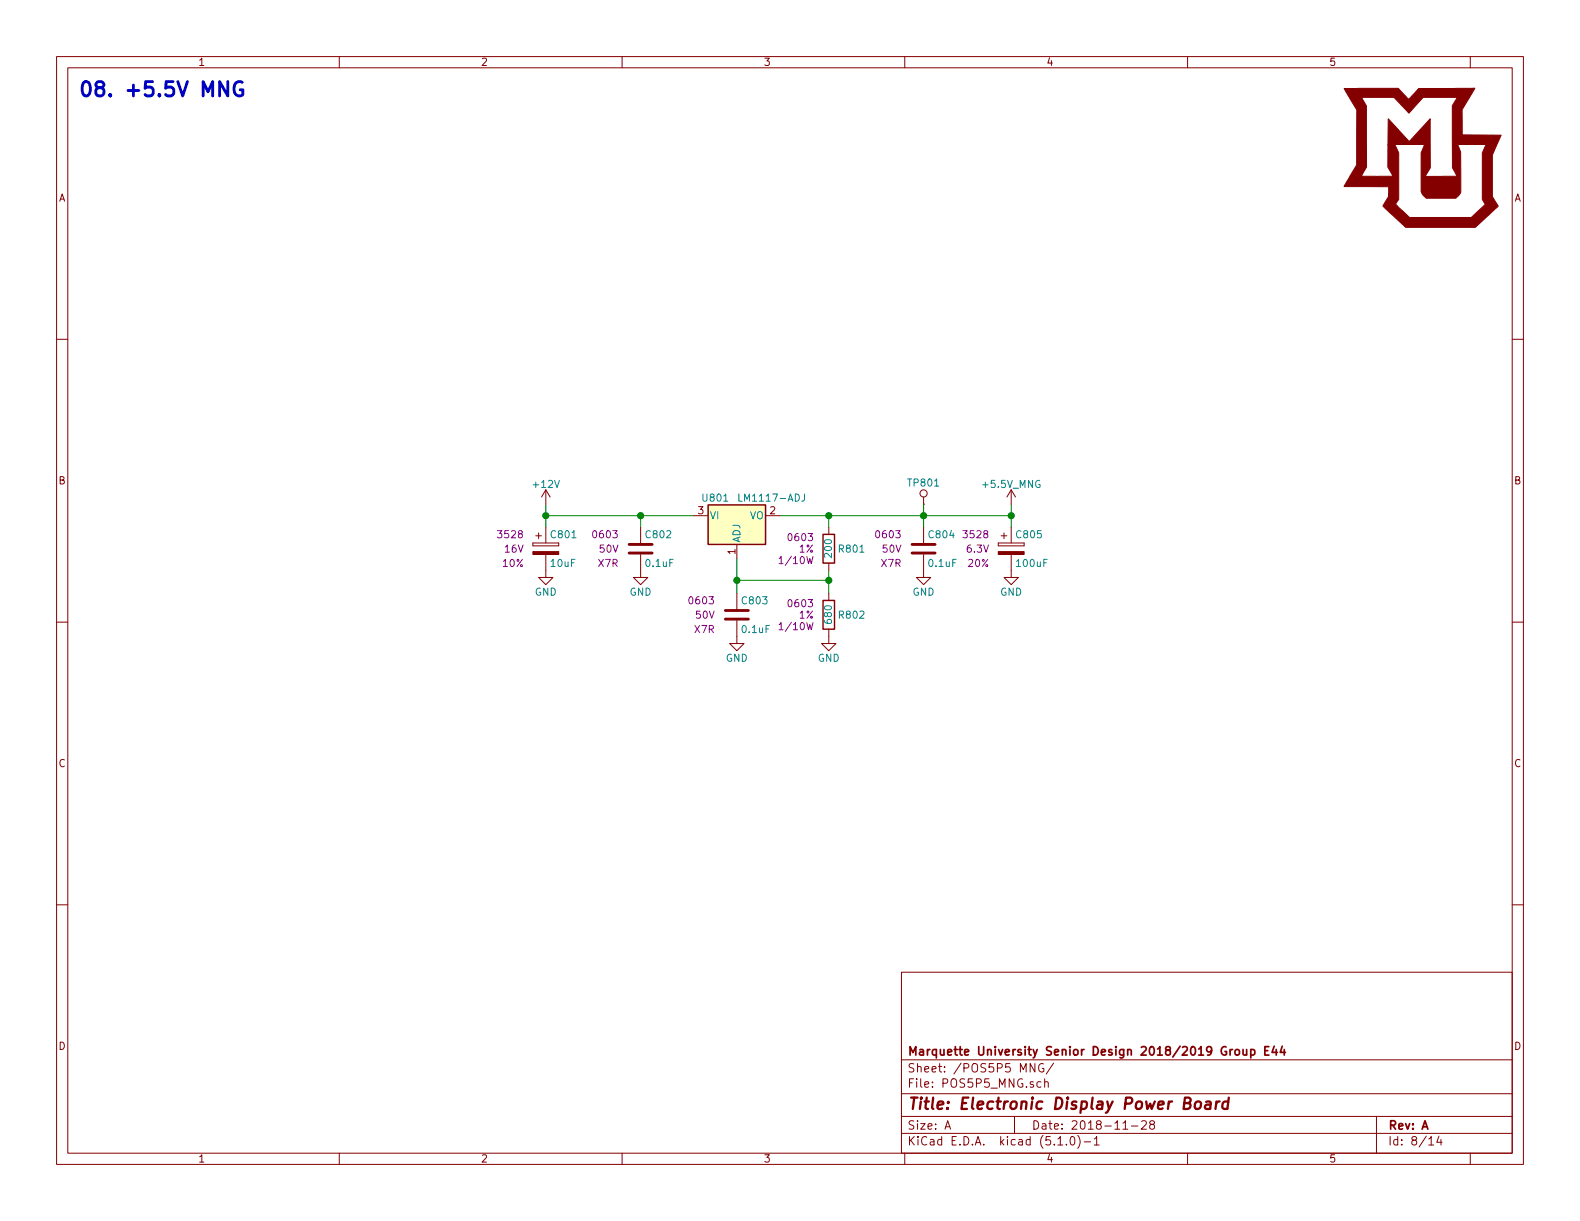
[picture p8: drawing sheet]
EESchema Schematic File Version 4
LIBS:LTC7851_Demo-cache
EELAYER 29 0
EELAYER END
$Descr A 11000 8500
encoding utf-8
Sheet 8 14
Title "Electronic Display Power Board"
Date "2018-11-28"
Rev "A"
Comp "Marquette University Senior Design 2018/2019 Group E44"
Comment1 ""
Comment2 ""
Comment3 ""
Comment4 ""
$EndDescr
Wire Wire Line
	3800 3510 3800 3590
$Comp
L power:+12V #PWR0801
U 1 1
P 3800 3510
F 0 "#PWR0801" H 3800 3360 50  0001 C CNN
F 1 "+12V" H 3800 3650 50  0000 C CNN
F 2 "" H 3800 3510 50  0001 C CNN
F 3 "" H 3800 3510 50  0001 C CNN
	1    3800 3510
	1    0    0    -1  
$EndComp
Wire Wire Line
	4460 3590 4830 3590
Wire Wire Line
	4460 3670 4460 3590
Connection ~ 4460 3590
Wire Wire Line
	3800 3590 4460 3590
Connection ~ 3800 3590
Wire Wire Line
	3800 3670 3800 3590
$Comp
L power:GND #PWR0802
U 1 1
P 3800 3970
F 0 "#PWR0802" H 3800 3720 50  0001 C CNN
F 1 "GND" H 3800 3820 50  0000 C CNN
F 2 "" H 3800 3970 50  0001 C CNN
F 3 "" H 3800 3970 50  0001 C CNN
	1    3800 3970
	1    0    0    -1  
$EndComp
$Comp
L power:GND #PWR0803
U 1 1
P 4460 3970
F 0 "#PWR0803" H 4460 3720 50  0001 C CNN
F 1 "GND" H 4460 3820 50  0000 C CNN
F 2 "" H 4460 3970 50  0001 C CNN
F 3 "" H 4460 3970 50  0001 C CNN
	1    4460 3970
	1    0    0    -1  
$EndComp
$Comp
L LED_Display_Local_Library:C_Custom C802
U 1 1
P 4460 3820
F 0 "C802" H 4485 3920 50  0000 L CNN
F 1 "0.1uF" H 4485 3720 50  0000 L CNN
F 2 "Capacitors_SMD:C_0603" H 4498 3670 50  0001 C CNN
F 3 "" H 4485 3920 50  0001 C CNN
F 4 "490-4779-1-ND" H 4885 4320 60  0001 C CNN "Digi-Key PN"
F 5 "0603" H 4310 3920 50  0000 R CNN "display_footprint"
F 6 "50V" H 4310 3820 50  0000 R CNN "Voltage"
F 7 "X7R" H 4310 3720 50  0000 R CNN "Dielectric"
	1    4460 3820
	1    0    0    -1  
$EndComp
Wire Wire Line
	7040 3510 7040 3590
$Comp
L LED_Display_Local_Library:+5.5V_MNG #PWR0807
U 1 1
P 7040 3510
F 0 "#PWR0807" H 7040 3360 50  0001 C CNN
F 1 "+5.5V_MNG" H 7040 3650 50  0000 C CNN
F 2 "" H 7040 3510 50  0001 C CNN
F 3 "" H 7040 3510 50  0001 C CNN
	1    7040 3510
	1    0    0    -1  
$EndComp
Connection ~ 7040 3590
Wire Wire Line
	7040 3670 7040 3590
$Comp
L power:GND #PWR0808
U 1 1
P 7040 3970
F 0 "#PWR0808" H 7040 3720 50  0001 C CNN
F 1 "GND" H 7040 3820 50  0000 C CNN
F 2 "" H 7040 3970 50  0001 C CNN
F 3 "" H 7040 3970 50  0001 C CNN
	1    7040 3970
	1    0    0    -1  
$EndComp
Wire Wire Line
	7040 3590 6430 3590
Connection ~ 6430 3590
Wire Wire Line
	6430 3670 6430 3590
$Comp
L power:GND #PWR0806
U 1 1
P 6430 3970
F 0 "#PWR0806" H 6430 3720 50  0001 C CNN
F 1 "GND" H 6430 3820 50  0000 C CNN
F 2 "" H 6430 3970 50  0001 C CNN
F 3 "" H 6430 3970 50  0001 C CNN
	1    6430 3970
	1    0    0    -1  
$EndComp
$Comp
L LED_Display_Local_Library:C_Custom C804
U 1 1
P 6430 3820
F 0 "C804" H 6455 3920 50  0000 L CNN
F 1 "0.1uF" H 6455 3720 50  0000 L CNN
F 2 "Capacitors_SMD:C_0603" H 6468 3670 50  0001 C CNN
F 3 "" H 6455 3920 50  0001 C CNN
F 4 "490-4779-1-ND" H 6855 4320 60  0001 C CNN "Digi-Key PN"
F 5 "0603" H 6280 3920 50  0000 R CNN "display_footprint"
F 6 "50V" H 6280 3820 50  0000 R CNN "Voltage"
F 7 "X7R" H 6280 3720 50  0000 R CNN "Dielectric"
	1    6430 3820
	1    0    0    -1  
$EndComp
Wire Wire Line
	5130 4130 5130 4040
$Comp
L power:GND #PWR0804
U 1 1
P 5130 4430
F 0 "#PWR0804" H 5130 4180 50  0001 C CNN
F 1 "GND" H 5130 4280 50  0000 C CNN
F 2 "" H 5130 4430 50  0001 C CNN
F 3 "" H 5130 4430 50  0001 C CNN
	1    5130 4430
	1    0    0    -1  
$EndComp
$Comp
L power:GND #PWR0805
U 1 1
P 5770 4430
F 0 "#PWR0805" H 5770 4180 50  0001 C CNN
F 1 "GND" H 5770 4280 50  0000 C CNN
F 2 "" H 5770 4430 50  0001 C CNN
F 3 "" H 5770 4430 50  0001 C CNN
	1    5770 4430
	1    0    0    -1  
$EndComp
Wire Wire Line
	5770 4040 5770 3970
Wire Wire Line
	5130 4040 5770 4040
Connection ~ 5130 4040
Wire Wire Line
	5130 3890 5130 4040
Wire Wire Line
	6430 3590 5770 3590
Wire Wire Line
	5770 3590 5430 3590
Connection ~ 5770 3590
Wire Wire Line
	5770 3670 5770 3590
Connection ~ 5770 4040
Wire Wire Line
	5770 4130 5770 4040
$Comp
L LED_Display_Local_Library:R_Custom R?
U 1 1
P 5770 3820
AR Path="/5BB86F29/5BBAFF04" Ref="R?"  Part="1" 
AR Path="/5BB9CE4B/5BBAFF04" Ref="R801"  Part="1" 
F 0 "R801" H 5710 3820 50  0000 R CNN
F 1 "200" V 5770 3820 50  0000 C CNN
F 2 "Resistors_SMD:R_0603" H 5770 3820 50  0001 C CNN
F 3 "" H 5770 3820 50  0001 C CNN
F 4 "MCT0603-200-CFCT-ND" H 6070 4220 60  0001 C CNN "Digi-Key PN"
F 5 "0603" H 5870 3900 50  0000 L CNN "display_footprint"
F 6 "1%" H 5870 3820 50  0000 L CNN "Tolerance"
F 7 "1/10W" H 5870 3740 50  0000 L CNN "Wattage"
	1    5770 3820
	-1   0    0    -1  
$EndComp
$Comp
L Regulator_Linear:LM1117-ADJ U801
U 1 1
P 5130 3590
F 0 "U801" H 4980 3715 50  0000 C CNN
F 1 "LM1117-ADJ" H 5130 3715 50  0000 L CNN
F 2 "TO_SOT_Packages_SMD:SOT-223-3_TabPin2" H 5130 3590 50  0001 C CNN
F 3 "http://www.ti.com/lit/ds/symlink/lm1117.pdf" H 5130 3590 50  0001 C CNN
F 4 "LM1117IMPX-ADJ/NOPBCT-ND" H 0   0   50  0001 C CNN "Digi-Key PN"
	1    5130 3590
	1    0    0    -1  
$EndComp
$Comp
L LED_Display_Local_Library:CP_Tant_Custom C?
U 1 1
P 7040 3820
AR Path="/5BB86F29/5BD4FFF4" Ref="C?"  Part="1" 
AR Path="/5BB86F2C/5BD4FFF4" Ref="C?"  Part="1" 
AR Path="/5BB86F2F/5BD4FFF4" Ref="C?"  Part="1" 
AR Path="/5BB9CE4B/5BD4FFF4" Ref="C805"  Part="1" 
F 0 "C805" H 7065 3920 50  0000 L CNN
F 1 "100uF" H 7065 3720 50  0000 L CNN
F 2 "Capacitors_Tantalum_SMD:CP_Tantalum_Case-B_EIA-3528-21_Reflow" H 7078 3670 50  0001 C CNN
F 3 "" H 7065 3920 50  0001 C CNN
F 4 "478-9994-1-ND" H 7040 3820 50  0001 C CNN "Digi-Key PN"
F 5 "3528" H 6890 3920 50  0000 R CNN "display_footprint"
F 6 "6.3V" H 6890 3820 50  0000 R CNN "Voltage"
F 7 "20%" H 6890 3720 50  0000 R CNN "Tolerance"
	1    7040 3820
	1    0    0    -1  
$EndComp
$Comp
L LED_Display_Local_Library:R_Custom R?
U 1 1
P 5770 4280
AR Path="/5BB86F29/5BD50813" Ref="R?"  Part="1" 
AR Path="/5BB9CE4B/5BD50813" Ref="R802"  Part="1" 
F 0 "R802" H 5710 4280 50  0000 R CNN
F 1 "680" V 5770 4280 50  0000 C CNN
F 2 "Resistors_SMD:R_0603" H 5770 4280 50  0001 C CNN
F 3 "" H 5770 4280 50  0001 C CNN
F 4 "P680HCT-ND" H 6070 4680 60  0001 C CNN "Digi-Key PN"
F 5 "0603" H 5870 4360 50  0000 L CNN "display_footprint"
F 6 "1%" H 5870 4280 50  0000 L CNN "Tolerance"
F 7 "1/10W" H 5870 4200 50  0000 L CNN "Wattage"
	1    5770 4280
	-1   0    0    -1  
$EndComp
$Comp
L LED_Display_Local_Library:C_Custom C803
U 1 1
P 5130 4280
F 0 "C803" H 5155 4380 50  0000 L CNN
F 1 "0.1uF" H 5155 4180 50  0000 L CNN
F 2 "Capacitors_SMD:C_0603" H 5168 4130 50  0001 C CNN
F 3 "" H 5155 4380 50  0001 C CNN
F 4 "490-4779-1-ND" H 5555 4780 60  0001 C CNN "Digi-Key PN"
F 5 "0603" H 4980 4380 50  0000 R CNN "display_footprint"
F 6 "50V" H 4980 4280 50  0000 R CNN "Voltage"
F 7 "X7R" H 4980 4180 50  0000 R CNN "Dielectric"
	1    5130 4280
	1    0    0    -1  
$EndComp
$Comp
L LED_Display_Local_Library:CP_Tant_Custom C?
U 1 1
P 3800 3820
AR Path="/5BB86F29/5BD5196E" Ref="C?"  Part="1" 
AR Path="/5BB86F2C/5BD5196E" Ref="C?"  Part="1" 
AR Path="/5BB86F2F/5BD5196E" Ref="C?"  Part="1" 
AR Path="/5BB9CE4B/5BD5196E" Ref="C801"  Part="1" 
F 0 "C801" H 3825 3920 50  0000 L CNN
F 1 "10uF" H 3825 3720 50  0000 L CNN
F 2 "Capacitors_Tantalum_SMD:CP_Tantalum_Case-B_EIA-3528-21_Reflow" H 3838 3670 50  0001 C CNN
F 3 "" H 3825 3920 50  0001 C CNN
F 4 "399-5034-1-ND" H 3800 3820 50  0001 C CNN "Digi-Key PN"
F 5 "3528" H 3650 3920 50  0000 R CNN "display_footprint"
F 6 "16V" H 3650 3820 50  0000 R CNN "Voltage"
F 7 "10%" H 3650 3720 50  0000 R CNN "Tolerance"
	1    3800 3820
	1    0    0    -1  
$EndComp
$Comp
L LED_Display_Local_Library:TP TP801
U 1 1
P 6430 3510
F 0 "TP801" H 6430 3660 50  0000 C CNN
F 1 "TP" H 6430 3660 50  0001 C CNN
F 2 "Measurement_Points:Measurement_Point_Round-SMD-Pad_Small" H 6430 3510 60  0001 C CNN
F 3 "" H 6430 3510 60  0000 C CNN
	1    6430 3510
	1    0    0    -1  
$EndComp
Wire Wire Line
	6430 3510 6430 3590
Text Notes 540  690  0    100  ~ 20
08. +5.5V MNG
$Comp
L LED_Display_Local_Library:MU_Logo #G?
U 1 1
P 9900 1100
F 0 "#G?" H 9900 614 60  0001 C CNN
F 1 "MU_Logo" H 9900 1586 60  0001 C CNN
F 2 "" H 9900 1100 50  0001 C CNN
F 3 "" H 9900 1100 50  0001 C CNN
	1    9900 1100
	1    0    0    -1  
$EndComp
$EndSCHEMATC
